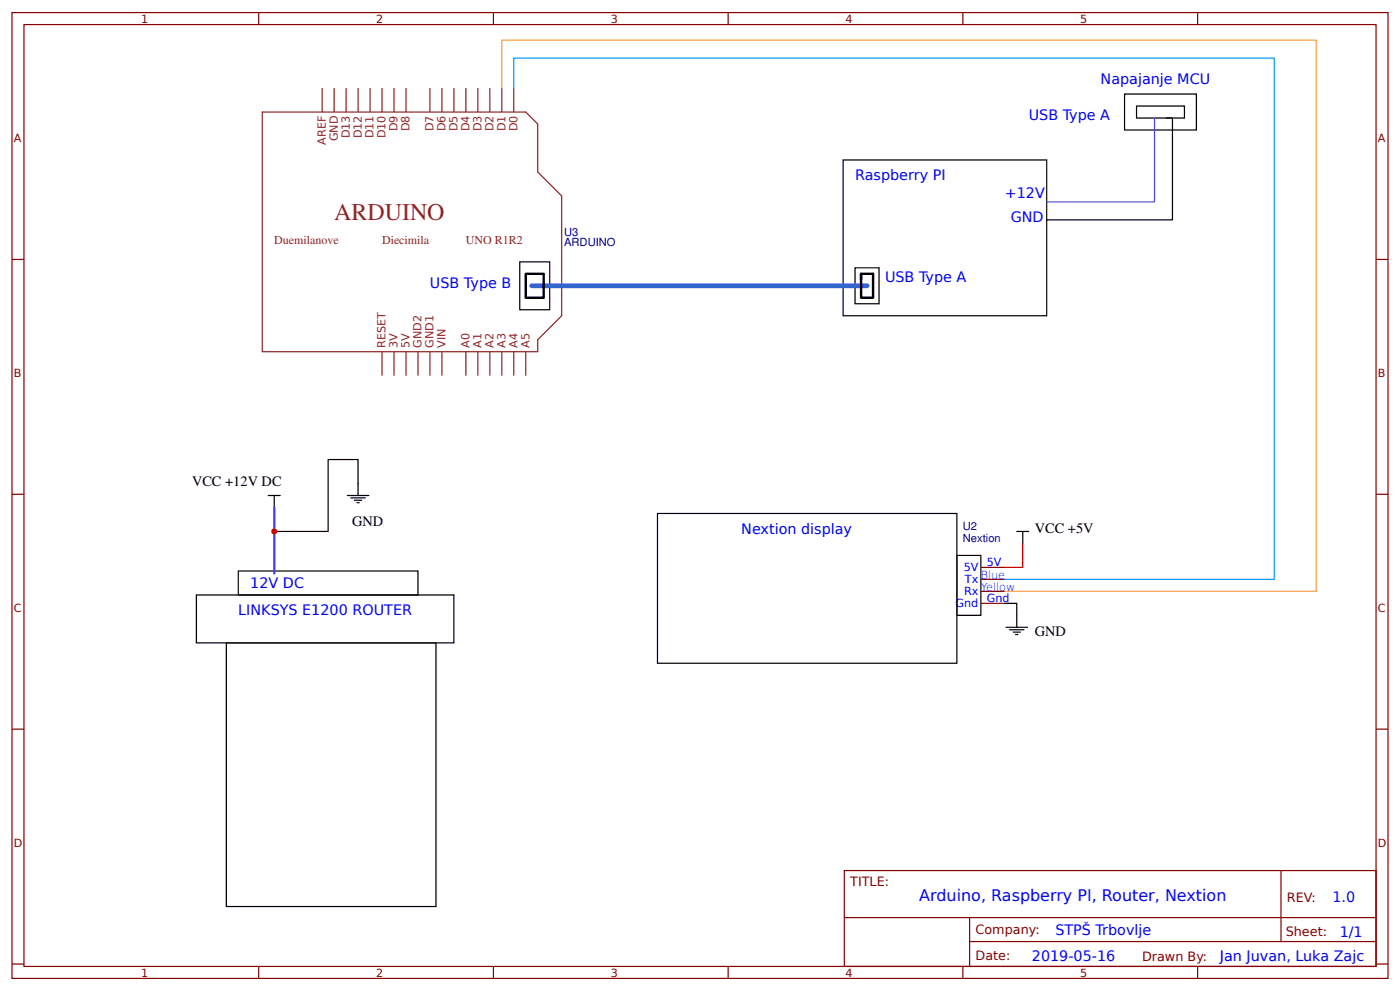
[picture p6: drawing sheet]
<svg xmlns="http://www.w3.org/2000/svg" width="309mm" height="219mm" viewBox="0 0 309 219" stroke-linecap="round" stroke-linejoin="round" font-family="sans-serif">
<g fill="none" stroke="#800" stroke-width=".26">
<path d="M2.6 2.8h304.1v213.2h-304.1zM5.3 5.4h298.7v208h-298.7zM57.1 2.8v2.6M109 2.8v2.6M160.9 2.8v2.6M212.7 2.8v2.6M264.6 2.8v2.6M2.6 57.3h2.7M304 57.3h2.7M2.6 109.1h2.7M304 109.1h2.7M216.7 125.3h5.3"/>
<path d="M216.7 127.9h5.3M216.7 130.6h5.3M216.7 133.2h5.3M2.6 161h2.7M304 161h2.7M186.5 192.2h117.5v21.2h-117.5zM283 192.2v15.7M2.6 212.9h2.7M57.1 213.4v2.6M109 213.4v2.6M160.9 213.4v2.6M186.6 202.6h117.3"/>
<path d="M212.7 213.4v2.6M214.2 207.9h89.7M214.2 202.6v10.6M264.6 213.4v2.6M304 212.9h2.7"/>
</g>
<g fill="none" stroke="#000" stroke-width=".26">
<path d="M186.3 35.3h44.9v34.4h-44.9zM248.4 20.8h15.9v7.9h-15.9zM251.1 23.4h10.6v2.7h-10.6zM257.7 26.1h1.3v22.5h-27.8M114.8 57.8h6.6v10.6h-6.6zM188.9 59.1h5.3v8h-5.3zM59.3 109.4h2.6M60.6 109.4v2.7M76.7 109.4h4.8M77.5 109.9h3.2M78.3 110.5h1.6M78.8 111h.6"/>
<path d="M79.1 109.4v-7.9h-6.6v15.8h-11.9M145.3 113.4h66.1v33h-66.1zM224.6 117.3h2.7M226 117.3v2.7M43.4 131.4h56.9v10.5h-56.9zM52.7 126.1h39.6v5.3h-39.6zM211.4 122.6h5.3v13.3h-5.3zM222 133.2h2.6v5.3M222.2 138.5h4.8M223 139h3.2M223.8 139.6h1.6M50 141.9h46.3v58.3h-46.3z"/>
<path d="M224.4 140.1h.5"/>
</g>
<path d="M226 120v5.3h-4" fill="none" stroke="#c00" stroke-width=".26"/>
<g fill="none" stroke="#8d2323" stroke-width=".26">
<path d="M71.2 19.4v5.3M73.8 19.4v5.3M76.5 19.4v5.3M79.1 19.4v5.3M81.8 19.4v5.3M84.4 19.4v5.3M87 19.4v5.3M89.7 19.4v5.3M95 19.4v5.3M97.6 19.4v5.3M100.3 19.4v5.3M102.9 19.4v5.3"/>
<path d="M105.6 19.4v5.3M108.2 19.4v5.3M110.9 19.4v5.3M113.5 19.4v5.3M57.9 24.7h58.3l2.6 2.7v10.6l5.3 5.3v26.4l-5.3 5.3v2.7h-60.9zM84.4 77.7v5.2M87 77.7v5.2M89.7 77.7v5.2M92.3 77.7v5.2M95 77.7v5.2M97.6 77.7v5.2M102.9 77.7v5.2"/>
<path d="M105.6 77.7v5.2M108.2 77.7v5.2M110.9 77.7v5.2M113.5 77.7v5.2M116.2 77.7v5.2"/>
</g>
<path d="M113.5 19.4v-6.6h168v115.1h-59.5" fill="none" stroke="#09f" stroke-width=".26"/>
<path d="M110.9 19.4v-10.5h179.9v121.7h-68.8" fill="none" stroke="#f93" stroke-width=".26"/>
<path d="M255.1 26.1v18.5h-23.9" fill="none" stroke="#63c" stroke-width=".26"/>
<path d="M117.5 63.1h74.1" fill="none" stroke="#36c" stroke-width="1.1"/>
<path d="M60.6 112.1v14.5" fill="none" stroke="#63c" stroke-width=".53"/>
<path d="M116.2 60.5h3.9v5.2h-3.9zM190.2 60.5v5.2h2.7v-5.2h-2.7v1.3" fill="none" stroke="#000" stroke-width=".53"/>
<circle cx="60.6" cy="117.3" r=".66" fill="#c00"/>
<text font-size="5.3" fill="#8d2323" x="73.8" y="48.6">ARDUINO</text>
<text font-size="3.5" fill="#00f" x="203.1" y="199">Arduino, Raspberry PI, Router, Nextion</text>
<g font-size="3.2" fill="#00f">
<text x="243.2" y="18.7">Napajanje MCU</text>
<text x="227.3" y="26.6">USB Type A</text>
<text x="188.9" y="39.8">Raspberry PI</text>
<text x="222" y="43.8">+12V</text>
<text x="223.3" y="49.1">GND</text>
<text x="95" y="63.6">USB Type B</text>
<text x="195.5" y="62.3">USB Type A</text>
<text x="163.8" y="117.9">Nextion display</text>
<text x="55.3" y="129.8">12V DC</text>
<text x="52.7" y="135.9">LINKSYS E1200 ROUTER</text>
<text x="294.4" y="199.2">1.0</text>
<text x="233.2" y="206.3">STPŠ Trbovlje</text>
<text x="296" y="206.9">1/1</text>
<text x="228" y="212.2">2019-05-16</text>
<text x="269.5" y="212.1">Jan Juvan, Luka Zajc</text>
</g>
<g font-size="3.2">
<text x="42.4" y="107.2">VCC +12V DC</text>
<text x="77.8" y="116.2">GND</text>
<text x="228.6" y="117.6">VCC +5V</text>
<text x="228.6" y="140.4">GND</text>
</g>
<g font-size="2.8" fill="#800">
<text x="187.9" y="195.7">TITLE:</text>
<text x="284.3" y="199.2">REV:</text>
<text x="215.5" y="206.3">Company:</text>
<text x="284.1" y="206.8">Sheet:</text>
<text x="215.5" y="212.1">Date:</text>
<text x="252.3" y="212.1">Drawn By:</text>
</g>
<g font-size="2.6" fill="#8d2323">
<text x="60.6" y="53.8">Duemilanove</text>
<text x="84.4" y="53.8">Diecimila</text>
<text x="102.9" y="53.8">UNO R1R2</text>
</g>
<g font-size="2.5" fill="#800">
<text x="31.2" y="5">1</text>
<text x="83.1" y="5">2</text>
<text x="134.9" y="5">3</text>
<text x="186.8" y="5">4</text>
<text x="238.7" y="5">5</text>
<text x="3" y="31.4">A</text>
<text x="304.4" y="31.4">A</text>
<text x="3" y="83.2">B</text>
<text x="304.4" y="83.2">B</text>
<text x="3" y="135.1">C</text>
<text x="304.4" y="135.1">C</text>
<text x="3" y="186.9">D</text>
<text x="304.4" y="186.9">D</text>
<text x="31.2" y="215.6">1</text>
<text x="83.1" y="215.6">2</text>
<text x="134.9" y="215.6">3</text>
<text x="186.8" y="215.6">4</text>
<text x="238.7" y="215.6">5</text>
</g>
<g font-size="2.5" fill="#8d2323">
<text x="87.8" y="29" transform="rotate(-90 87.8 29)">D9</text>
<text x="90.5" y="29" transform="rotate(-90 90.5 29)">D8</text>
<text x="95.8" y="29" transform="rotate(-90 95.8 29)">D7</text>
<text x="98.4" y="29" transform="rotate(-90 98.4 29)">D6</text>
<text x="101.1" y="29" transform="rotate(-90 101.1 29)">D5</text>
<text x="103.7" y="29" transform="rotate(-90 103.7 29)">D4</text>
<text x="106.4" y="29" transform="rotate(-90 106.4 29)">D3</text>
<text x="109" y="29" transform="rotate(-90 109 29)">D2</text>
<text x="111.7" y="29" transform="rotate(-90 111.7 29)">D1</text>
<text x="114.3" y="29" transform="rotate(-90 114.3 29)">D0</text>
<text x="72" y="31.9" transform="rotate(-90 72 31.9)">AREF</text>
<text x="74.6" y="31.2" transform="rotate(-90 74.6 31.2)">GND</text>
<text x="77.3" y="30.6" transform="rotate(-90 77.3 30.6)">D13</text>
<text x="79.9" y="30.6" transform="rotate(-90 79.9 30.6)">D12</text>
<text x="82.5" y="30.6" transform="rotate(-90 82.5 30.6)">D11</text>
<text x="85.2" y="30.6" transform="rotate(-90 85.2 30.6)">D10</text>
<text x="85.2" y="76.9" transform="rotate(-90 85.2 76.9)">RESET</text>
<text x="87.8" y="76.9" transform="rotate(-90 87.8 76.9)">3V</text>
<text x="90.5" y="76.9" transform="rotate(-90 90.5 76.9)">5V</text>
<text x="93.1" y="76.9" transform="rotate(-90 93.1 76.9)">GND2</text>
<text x="95.8" y="76.9" transform="rotate(-90 95.8 76.9)">GND1</text>
<text x="98.4" y="76.9" transform="rotate(-90 98.4 76.9)">VIN</text>
<text x="103.7" y="76.9" transform="rotate(-90 103.7 76.9)">A0</text>
<text x="106.4" y="76.9" transform="rotate(-90 106.4 76.9)">A1</text>
<text x="109" y="76.9" transform="rotate(-90 109 76.9)">A2</text>
<text x="111.7" y="76.9" transform="rotate(-90 111.7 76.9)">A3</text>
<text x="114.3" y="76.9" transform="rotate(-90 114.3 76.9)">A4</text>
<text x="116.9" y="76.9" transform="rotate(-90 116.9 76.9)">A5</text>
</g>
<g font-size="2.5" fill="#000080">
<text x="124.6" y="52.1">U3</text>
<text x="124.6" y="54.3">ARDUINO</text>
<text x="212.7" y="119.6">Nextion</text>
<text x="212.7" y="116.9">U2</text>
</g>
<g font-size="2.5" fill="#00f">
<text x="218" y="125">5V</text>
<text x="212.9" y="126.1">5V</text>
<text x="213" y="131.4">Rx</text>
<text x="213.2" y="128.7">Tx</text>
<text x="216.7" y="127.9">Blue</text>
<text x="216.7" y="130.6">Yellow</text>
<text x="211.1" y="134">Gnd</text>
<text x="218" y="133">Gnd</text>
</g>
</svg>
